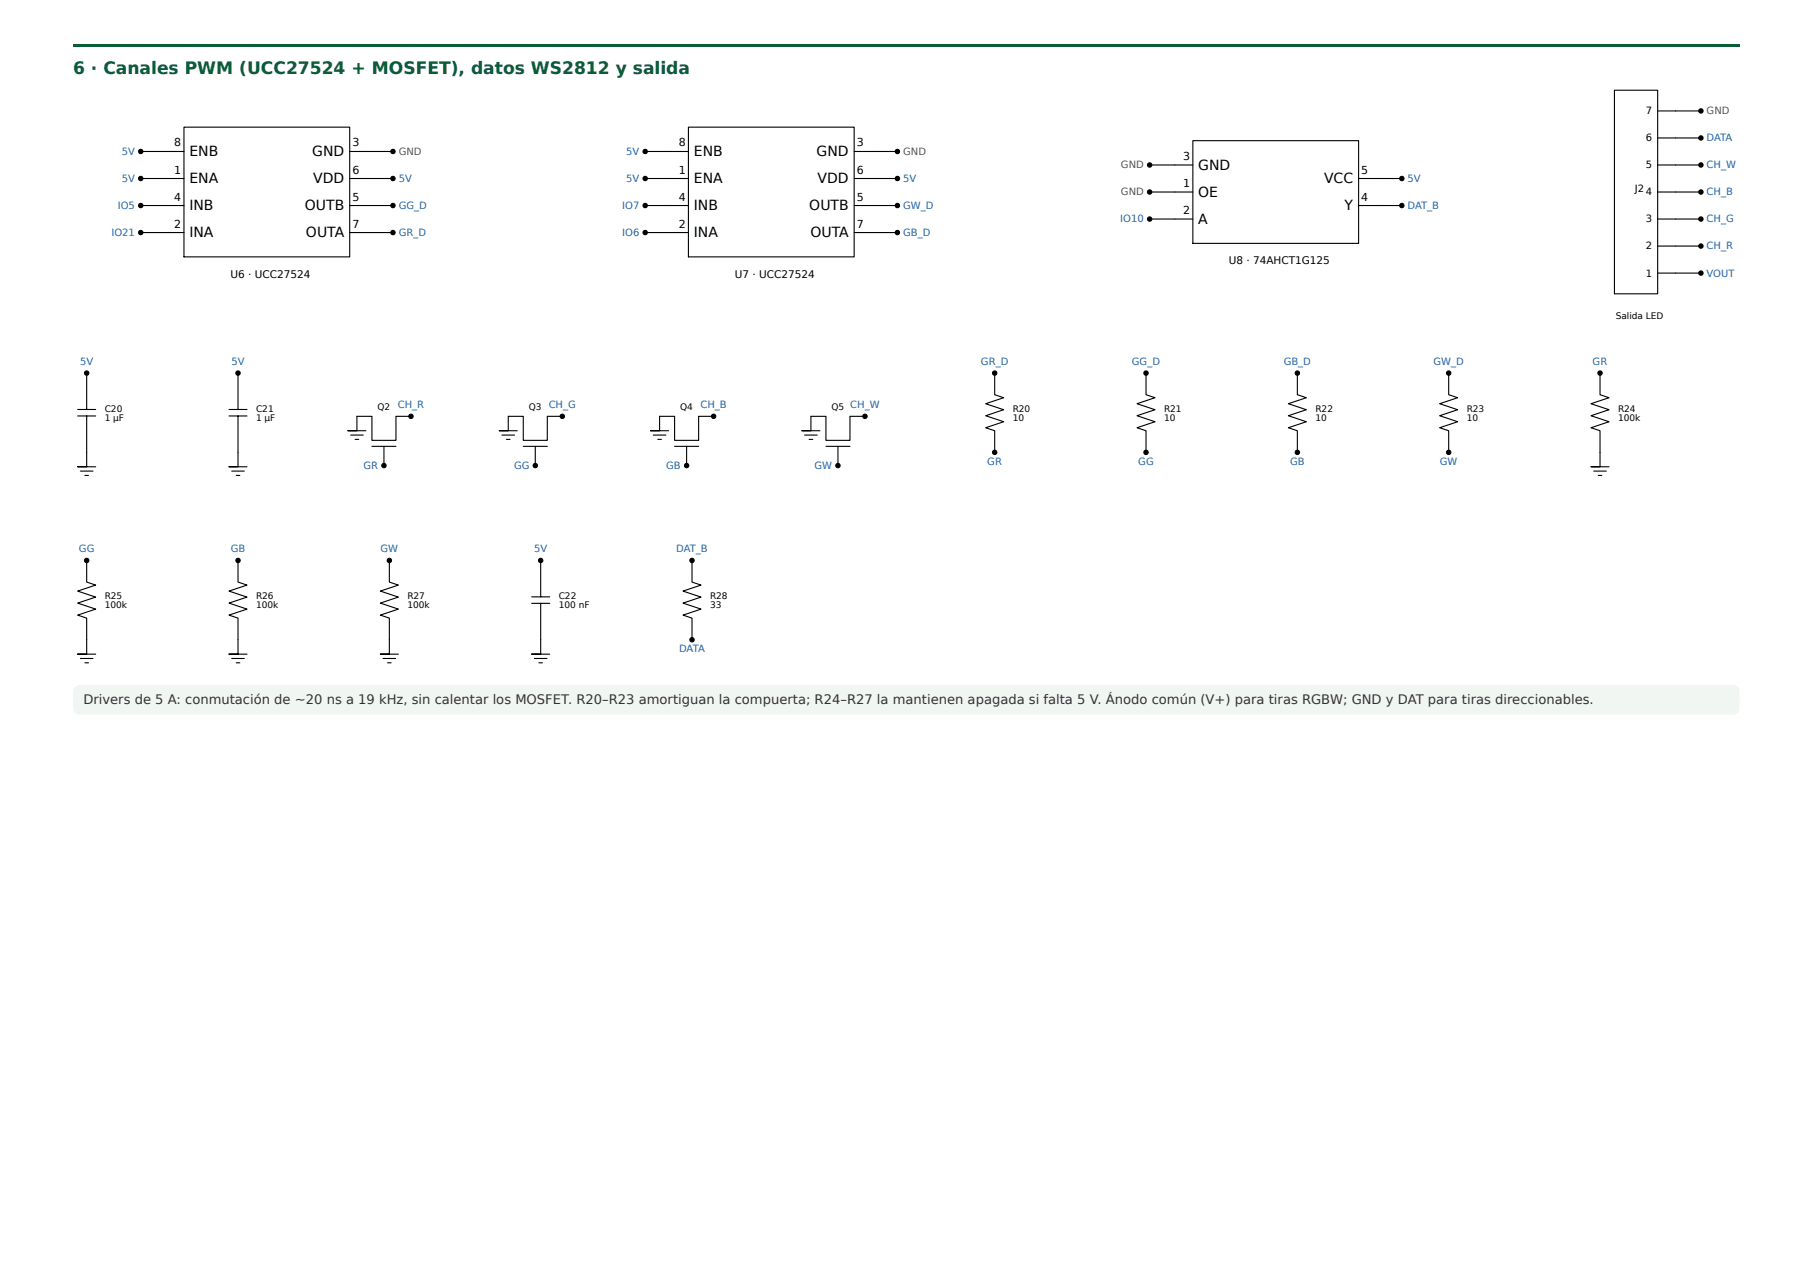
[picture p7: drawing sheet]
<svg xmlns="http://www.w3.org/2000/svg" width="420mm" height="297mm" viewBox="0 0 420 297" stroke-linecap="round" stroke-linejoin="round" font-family="sans-serif">
<path d="M16.9 10.3h386.3v.5h-386.3z" fill="#0b5d36"/>
<path d="M17.4 159.2l.5-.3 .6-.1h383.1a1.59 1.59 0 0 1 1.6 1.5v3.7a1.59 1.59 0 0 1-1.6 1.6h-383.1a1.59 1.59 0 0 1-1.6-1.6v-3.8z" fill="#f1f6f3"/>
<g fill="none" stroke="#000" stroke-width=".26">
<path d="M32.6 35.1h10M42.6 29.5h38.5v30h-38.5zM81.1 35.1h10M149.5 35.1h10.1M159.6 29.5h38.4v30h-38.4zM198 35.1h10M266.4 38.2h10.1M276.5 32.6h38.4v23.8h-38.4zM374.2 20.9h10v47.2h-10zM384.2 38.2h10M384.2 32h10M384.2 25.7h10"/>
<path d="M32.6 53.9h10M32.6 47.6h10M32.6 41.4h10M81.1 53.9h10M81.1 47.6h10M81.1 41.4h10M149.5 53.9h10.1M149.5 47.6h10.1M149.5 41.4h10.1M198 53.9h10M198 47.6h10M198 41.4h10"/>
<path d="M266.4 50.8h10.1M266.4 44.5h10.1M314.9 47.6h10M314.9 41.4h10M384.2 57h10M384.2 50.8h10M384.2 44.5h10M384.2 63.3h10M18 94.9h4.2M18 96.4h4.2M20.1 96.4v11.8h-2.1h4.2M20.1 86.5v8.4"/>
<path d="M53.1 94.9h4.2M53.1 96.4h4.2M55.2 96.4v11.8h-2.1h4.2M55.2 86.5v8.4M95.3 96.5h-3.5v5.6h-5.6v-5.6h-3.5v3.3h-2.1h4.2M130.3 96.5h-3.5v5.6h-5.5v-5.6h-3.5v3.3h-2.1h4.2M165.4 96.5h-3.5v5.6h-5.5v-5.6h-3.5v3.3h-2.1h4.2M200.5 96.5h-3.5v5.6h-5.6v-5.6h-3.5v3.3h-2h4.1M230.5 86.5v5l2.1 .7-4.1 1.4 4.1 1.4-4.1 1.3 4.1 1.4-4.1 1.4 2 .7v5M265.6 86.5v5l2.1 .7-4.2 1.4 4.2 1.4-4.2 1.3 4.2 1.4-4.2 1.4 2.1 .7v5M300.7 86.5v5l2.1 .7-4.2 1.4 4.2 1.4-4.2 1.3 4.2 1.4-4.2 1.4 2.1 .7v5M335.8 86.5v5l2.1 .7-4.2 1.4 4.2 1.4-4.2 1.3 4.2 1.4-4.2 1.4 2.1 .7v5"/>
<path d="M370.8 86.5v5l2.1 .7-4.1 1.4 4.1 1.4-4.1 1.3 4.1 1.4-4.1 1.4 2 .7v8.4h-2h4.1M18.6 109.2h3M19.7 110.2h.8M53.7 109.2h2.9M54.7 110.2h.9M81.3 100.8h2.9M82.3 101.8h.8M86.2 103.4h5.6M89 103.4v4.5M116.3 100.8h3M117.4 101.8h.8M121.3 103.4h5.5"/>
<path d="M124.1 103.4v4.5M151.4 100.8h2.9M152.5 101.8h.8M156.4 103.4h5.5M159.1 103.4v4.5M186.5 100.8h2.9M187.5 101.8h.9M191.4 103.4h5.6M194.2 103.4v4.5M369.4 109.2h2.9M370.4 110.2h.9M20.1 129.9v5l2.1 .7-4.2 1.4 4.2 1.4-4.2 1.4 4.2 1.4-4.2 1.4 2.1 .7v8.3h-2.1h4.2"/>
<path d="M55.2 129.9v5l2.1 .7-4.2 1.4 4.2 1.4-4.2 1.4 4.2 1.4-4.2 1.4 2.1 .7v8.3h-2.1h4.2M90.2 129.9v5l2.1 .7-4.1 1.4 4.1 1.4-4.1 1.4 4.1 1.4-4.1 1.4 2 .7v8.3h-2h4.1M123.2 138.3h4.2M123.2 139.8h4.2M125.3 139.8v11.8h-2.1h4.2M125.3 129.9v8.4M160.4 129.9v5l2.1 .7-4.2 1.4 4.2 1.4-4.2 1.4 4.2 1.4-4.2 1.4 2.1 .7v5M18.6 152.6h3M19.7 153.6h.8M53.7 152.6h2.9M54.7 153.6h.9M88.8 152.6h2.9"/>
<path d="M89.8 153.6h.9M123.9 152.6h2.9M124.9 153.6h.8"/>
<circle cx="32.6" cy="35.1" r=".5"/>
<circle cx="91.1" cy="35.1" r=".5"/>
<circle cx="149.5" cy="35.1" r=".5"/>
<circle cx="208" cy="35.1" r=".5"/>
<circle cx="266.4" cy="38.2" r=".5"/>
<circle cx="394.2" cy="38.2" r=".5"/>
<circle cx="394.2" cy="32" r=".5"/>
<circle cx="394.2" cy="25.7" r=".5"/>
<circle cx="32.6" cy="53.9" r=".5"/>
<circle cx="32.6" cy="41.4" r=".5"/>
<circle cx="32.6" cy="47.6" r=".5"/>
<circle cx="91.1" cy="53.9" r=".5"/>
<circle cx="91.1" cy="41.4" r=".5"/>
<circle cx="91.1" cy="47.6" r=".5"/>
<circle cx="149.5" cy="53.9" r=".5"/>
<circle cx="149.5" cy="41.4" r=".5"/>
<circle cx="149.5" cy="47.6" r=".5"/>
<circle cx="208" cy="53.9" r=".5"/>
<circle cx="208" cy="41.4" r=".5"/>
<circle cx="208" cy="47.6" r=".5"/>
<circle cx="266.4" cy="50.8" r=".5"/>
<circle cx="266.4" cy="44.5" r=".5"/>
<circle cx="324.9" cy="41.4" r=".5"/>
<circle cx="324.9" cy="47.6" r=".5"/>
<circle cx="394.2" cy="50.8" r=".5"/>
<circle cx="394.2" cy="44.5" r=".5"/>
<circle cx="394.2" cy="57" r=".5"/>
<circle cx="394.2" cy="63.3" r=".5"/>
<circle cx="20.1" cy="86.5" r=".5"/>
<circle cx="55.2" cy="86.5" r=".5"/>
<circle cx="95.3" cy="96.5" r=".5"/>
<circle cx="130.3" cy="96.5" r=".5"/>
<circle cx="165.4" cy="96.5" r=".5"/>
<circle cx="200.5" cy="96.5" r=".5"/>
<circle cx="230.5" cy="86.5" r=".5"/>
<circle cx="265.6" cy="86.5" r=".5"/>
<circle cx="300.7" cy="86.5" r=".5"/>
<circle cx="335.8" cy="86.5" r=".5"/>
<circle cx="370.8" cy="86.5" r=".5"/>
<circle cx="89" cy="107.9" r=".5"/>
<circle cx="124.1" cy="107.9" r=".5"/>
<circle cx="159.1" cy="107.9" r=".5"/>
<circle cx="194.2" cy="107.9" r=".5"/>
<circle cx="230.5" cy="104.8" r=".5"/>
<circle cx="265.6" cy="104.8" r=".5"/>
<circle cx="300.7" cy="104.8" r=".5"/>
<circle cx="335.8" cy="104.8" r=".5"/>
<circle cx="20.1" cy="129.9" r=".5"/>
<circle cx="55.2" cy="129.9" r=".5"/>
<circle cx="90.2" cy="129.9" r=".5"/>
<circle cx="125.3" cy="129.9" r=".5"/>
<circle cx="160.4" cy="129.9" r=".5"/>
<circle cx="160.4" cy="148.3" r=".5"/>
</g>
<g fill="#000">
<circle cx="32.6" cy="35.1" r=".5"/>
<circle cx="91.1" cy="35.1" r=".5"/>
<circle cx="149.5" cy="35.1" r=".5"/>
<circle cx="208" cy="35.1" r=".5"/>
<circle cx="266.4" cy="38.2" r=".5"/>
<circle cx="394.2" cy="38.2" r=".5"/>
<circle cx="394.2" cy="32" r=".5"/>
<circle cx="394.2" cy="25.7" r=".5"/>
<circle cx="32.6" cy="53.9" r=".5"/>
<circle cx="32.6" cy="41.4" r=".5"/>
<circle cx="32.6" cy="47.6" r=".5"/>
<circle cx="91.1" cy="53.9" r=".5"/>
<circle cx="91.1" cy="41.4" r=".5"/>
<circle cx="91.1" cy="47.6" r=".5"/>
<circle cx="149.5" cy="53.9" r=".5"/>
<circle cx="149.5" cy="41.4" r=".5"/>
<circle cx="149.5" cy="47.6" r=".5"/>
<circle cx="208" cy="53.9" r=".5"/>
<circle cx="208" cy="41.4" r=".5"/>
<circle cx="208" cy="47.6" r=".5"/>
<circle cx="266.4" cy="50.8" r=".5"/>
<circle cx="266.4" cy="44.5" r=".5"/>
<circle cx="324.9" cy="41.4" r=".5"/>
<circle cx="324.9" cy="47.6" r=".5"/>
<circle cx="394.2" cy="50.8" r=".5"/>
<circle cx="394.2" cy="44.5" r=".5"/>
<circle cx="394.2" cy="57" r=".5"/>
<circle cx="394.2" cy="63.3" r=".5"/>
<circle cx="20.1" cy="86.5" r=".5"/>
<circle cx="55.2" cy="86.5" r=".5"/>
<circle cx="95.3" cy="96.5" r=".5"/>
<circle cx="130.3" cy="96.5" r=".5"/>
<circle cx="165.4" cy="96.5" r=".5"/>
<circle cx="200.5" cy="96.5" r=".5"/>
<circle cx="230.5" cy="86.5" r=".5"/>
<circle cx="265.6" cy="86.5" r=".5"/>
<circle cx="300.7" cy="86.5" r=".5"/>
<circle cx="335.8" cy="86.5" r=".5"/>
<circle cx="370.8" cy="86.5" r=".5"/>
<circle cx="89" cy="107.9" r=".5"/>
<circle cx="124.1" cy="107.9" r=".5"/>
<circle cx="159.1" cy="107.9" r=".5"/>
<circle cx="194.2" cy="107.9" r=".5"/>
<circle cx="230.5" cy="104.8" r=".5"/>
<circle cx="265.6" cy="104.8" r=".5"/>
<circle cx="300.7" cy="104.8" r=".5"/>
<circle cx="335.8" cy="104.8" r=".5"/>
<circle cx="20.1" cy="129.9" r=".5"/>
<circle cx="55.2" cy="129.9" r=".5"/>
<circle cx="90.2" cy="129.9" r=".5"/>
<circle cx="125.3" cy="129.9" r=".5"/>
<circle cx="160.4" cy="129.9" r=".5"/>
<circle cx="160.4" cy="148.3" r=".5"/>
</g>
<text font-size="4" fill="#0b5d36" x="16.9" y="17.2">6 · Canales PWM (UCC27524 + MOSFET), datos WS2812 y salida</text>
<g font-size="3.2">
<text x="43.9" y="36.2">ENB</text>
<text x="72.4" y="36.2">GND</text>
<text x="160.8" y="36.2">ENB</text>
<text x="189.3" y="36.2">GND</text>
<text x="277.7" y="39.3">GND</text>
<text x="43.9" y="42.4">ENA</text>
<text x="72.6" y="42.4">VDD</text>
<text x="160.8" y="42.4">ENA</text>
<text x="189.5" y="42.4">VDD</text>
<text x="277.7" y="45.6">OE</text>
<text x="306.9" y="42.4">VCC</text>
<text x="43.9" y="48.7">INB</text>
<text x="70.7" y="48.7">OUTB</text>
<text x="160.8" y="48.7">INB</text>
<text x="187.6" y="48.7">OUTB</text>
<text x="277.7" y="51.8">A</text>
<text x="311.6" y="48.7">Y</text>
<text x="43.9" y="55">INA</text>
<text x="70.9" y="55">OUTA</text>
<text x="160.8" y="55">INA</text>
<text x="187.8" y="55">OUTA</text>
</g>
<text font-size="3" fill="#333" x="19.3" y="163.2">Drivers de 5 A: conmutación de ~20 ns a 19 kHz, sin calentar los MOSFET. R20–R23 amortiguan la compuerta; R24–R27 la mantienen apagada si falta 5 V. Ánodo común (V+) para tiras RGBW; GND y DAT para tiras direccionables.</text>
<g font-size="2.6">
<text x="40.4" y="34">8</text>
<text x="81.7" y="34">3</text>
<text x="157.3" y="34">8</text>
<text x="198.6" y="34">3</text>
<text x="40.4" y="40.2">1</text>
<text x="81.7" y="40.2">6</text>
<text x="157.3" y="40.2">1</text>
<text x="198.6" y="40.2">6</text>
<text x="274.2" y="37.1">3</text>
<text x="315.5" y="40.2">5</text>
<text x="40.4" y="46.5">4</text>
<text x="81.7" y="46.5">5</text>
<text x="157.3" y="46.5">4</text>
<text x="198.6" y="46.5">5</text>
<text x="274.2" y="43.3">1</text>
<text x="315.5" y="46.5">4</text>
<text x="40.4" y="52.7">2</text>
<text x="81.7" y="52.7">7</text>
<text x="157.3" y="52.7">2</text>
<text x="198.6" y="52.7">7</text>
<text x="274.2" y="49.6">2</text>
</g>
<g font-size="2.4">
<text x="53.4" y="64.4">U6 · UCC27524</text>
<text x="170.3" y="64.4">U7 · UCC27524</text>
<text x="284.8" y="61.2">U8 · 74AHCT1G125</text>
</g>
<g font-size="2.3">
<text x="381.5" y="26.5">7</text>
<text x="381.5" y="32.8">6</text>
<text x="381.5" y="39">5</text>
<text x="378.9" y="44.5">J2</text>
<text x="381.5" y="45.3">4</text>
<text x="381.5" y="51.6">3</text>
<text x="381.5" y="57.8">2</text>
<text x="381.5" y="64.1">1</text>
</g>
<g font-size="2.3" fill="#555">
<text x="395.6" y="26.5">GND</text>
<text x="92.4" y="35.9">GND</text>
<text x="209.3" y="35.9">GND</text>
<text x="259.8" y="39">GND</text>
<text x="259.8" y="45.3">GND</text>
</g>
<g font-size="2.3" fill="#1a5fb4">
<text x="28.2" y="35.9">5V</text>
<text x="145.1" y="35.9">5V</text>
<text x="395.6" y="32.8">DATA</text>
<text x="395.6" y="39">CH_W</text>
<text x="28.2" y="42.2">5V</text>
<text x="92.4" y="42.2">5V</text>
<text x="145.1" y="42.2">5V</text>
<text x="209.3" y="42.2">5V</text>
<text x="326.2" y="42.2">5V</text>
<text x="395.6" y="45.3">CH_B</text>
<text x="27.3" y="48.4">IO5</text>
<text x="92.4" y="48.4">GG_D</text>
<text x="144.2" y="48.4">IO7</text>
<text x="209.3" y="48.4">GW_D</text>
<text x="259.7" y="51.6">IO10</text>
<text x="326.2" y="48.4">DAT_B</text>
<text x="395.6" y="51.6">CH_G</text>
<text x="25.8" y="54.7">IO21</text>
<text x="92.4" y="54.7">GR_D</text>
<text x="144.2" y="54.7">IO6</text>
<text x="209.3" y="54.7">GB_D</text>
<text x="395.6" y="57.8">CH_R</text>
<text x="395.6" y="64.1">VOUT</text>
<text x="18.6" y="84.6">5V</text>
<text x="53.6" y="84.6">5V</text>
<text x="227.4" y="84.6">GR_D</text>
<text x="262.3" y="84.6">GG_D</text>
<text x="297.5" y="84.6">GB_D</text>
<text x="332.2" y="84.6">GW_D</text>
<text x="369.1" y="84.6">GR</text>
<text x="92.2" y="94.6">CH_R</text>
<text x="127.2" y="94.6">CH_G</text>
<text x="162.3" y="94.6">CH_B</text>
<text x="228.8" y="107.8">GR</text>
<text x="263.8" y="107.8">GG</text>
<text x="299" y="107.8">GB</text>
<text x="333.7" y="107.8">GW</text>
<text x="84.2" y="108.7">GR</text>
<text x="119.1" y="108.7">GG</text>
<text x="154.4" y="108.7">GB</text>
<text x="188.8" y="108.7">GW</text>
<text x="18.3" y="128">GG</text>
<text x="53.5" y="128">GB</text>
<text x="88.2" y="128">GW</text>
<text x="123.8" y="128">5V</text>
<text x="156.7" y="128">DAT_B</text>
<text x="157.4" y="151.2">DATA</text>
</g>
<g font-size="2.1">
<text x="374.5" y="73.9">Salida LED</text>
<text x="24.3" y="95.4">C20</text>
<text x="59.3" y="95.4">C21</text>
<text x="87.5" y="95.1">Q2</text>
<text x="122.6" y="95.1">Q3</text>
<text x="157.7" y="95.1">Q4</text>
<text x="192.7" y="95.1">Q5 CH_W</text>
<text x="234.7" y="95.4">R20</text>
<text x="269.8" y="95.4">R21</text>
<text x="304.9" y="95.4">R22</text>
<text x="339.9" y="95.4">R23</text>
<text x="375" y="95.4">R24</text>
<text x="24.3" y="97.5">1 µF</text>
<text x="59.3" y="97.5">1 µF</text>
<text x="234.7" y="97.5">10</text>
<text x="269.8" y="97.5">10</text>
<text x="304.9" y="97.5">10</text>
<text x="339.9" y="97.5">10</text>
<text x="375" y="97.5">100k</text>
<text x="24.3" y="138.8">R25</text>
<text x="24.3" y="140.9">100k</text>
<text x="59.3" y="138.8">R26</text>
<text x="59.3" y="140.9">100k</text>
<text x="94.4" y="138.8">R27</text>
<text x="94.4" y="140.9">100k</text>
<text x="129.5" y="138.8">C22</text>
<text x="129.5" y="140.9">100 nF</text>
<text x="164.6" y="138.8">R28</text>
<text x="164.6" y="140.9">33</text>
</g>
</svg>
